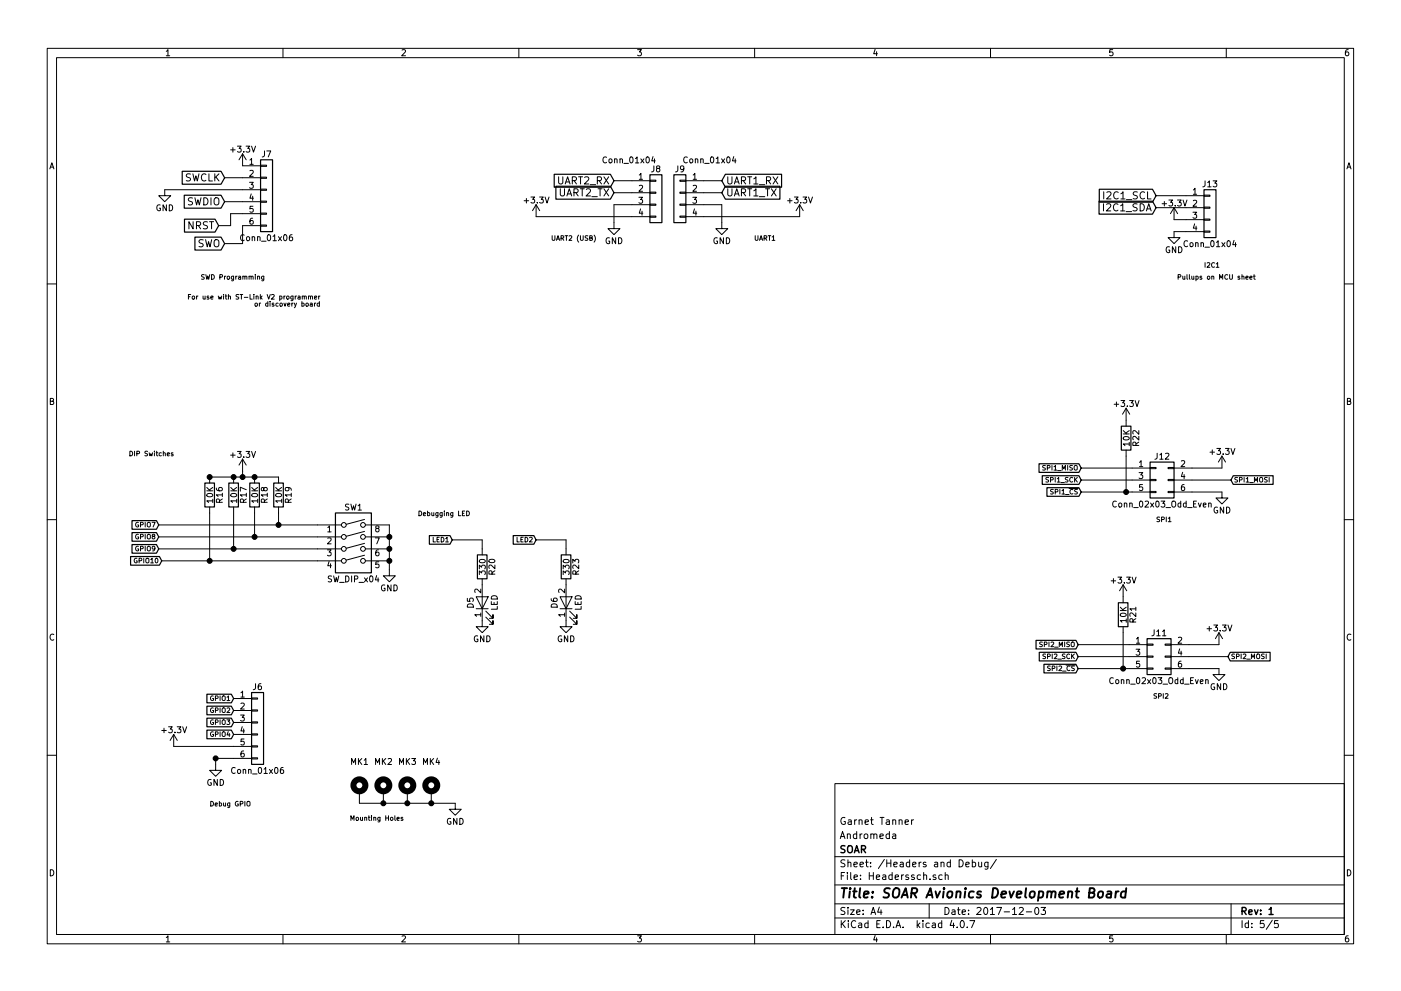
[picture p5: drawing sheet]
EESchema Schematic File Version 2
LIBS:74xgxx
LIBS:74xx
LIBS:ac-dc
LIBS:actel
LIBS:adc-dac
LIBS:allegro
LIBS:Altera
LIBS:analog_devices
LIBS:analog_switches
LIBS:atmel
LIBS:audio
LIBS:battery_management
LIBS:bbd
LIBS:bosch
LIBS:brooktre
LIBS:cmos_ieee
LIBS:cmos4000
LIBS:conn
LIBS:contrib
LIBS:cypress
LIBS:dc-dc
LIBS:device
LIBS:digital-audio
LIBS:diode
LIBS:display
LIBS:dsp
LIBS:elec-unifil
LIBS:ESD_Protection
LIBS:ftdi
LIBS:gennum
LIBS:graphic_symbols
LIBS:hc11
LIBS:infineon
LIBS:intel
LIBS:interface
LIBS:intersil
LIBS:ir
LIBS:Lattice
LIBS:leds
LIBS:LEM
LIBS:linear
LIBS:logic_programmable
LIBS:maxim
LIBS:mechanical
LIBS:memory
LIBS:microchip
LIBS:microchip_dspic33dsc
LIBS:microchip_pic10mcu
LIBS:microchip_pic12mcu
LIBS:microchip_pic16mcu
LIBS:microchip_pic18mcu
LIBS:microchip_pic24mcu
LIBS:microchip_pic32mcu
LIBS:microcontrollers
LIBS:modules
LIBS:motor_drivers
LIBS:motorola
LIBS:motors
LIBS:msp430
LIBS:nordicsemi
LIBS:nxp
LIBS:nxp_armmcu
LIBS:onsemi
LIBS:opto
LIBS:Oscillators
LIBS:philips
LIBS:power
LIBS:Power_Management
LIBS:powerint
LIBS:pspice
LIBS:references
LIBS:regul
LIBS:relays
LIBS:rfcom
LIBS:RFSolutions
LIBS:sensors
LIBS:silabs
LIBS:siliconi
LIBS:stm8
LIBS:stm32
LIBS:supertex
LIBS:switches
LIBS:texas
LIBS:transf
LIBS:transistors
LIBS:triac_thyristor
LIBS:ttl_ieee
LIBS:valves
LIBS:video
LIBS:wiznet
LIBS:Worldsemi
LIBS:Xicor
LIBS:xilinx
LIBS:zetex
LIBS:Zilog
LIBS:AndromedaV1-cache
EELAYER 25 0
EELAYER END
$Descr A4 11693 8268
encoding utf-8
Sheet 5 5
Title "SOAR Avionics Development Board"
Date "2017-12-03"
Rev "1"
Comp "SOAR"
Comment1 "Andromeda"
Comment2 "Garnet Tanner"
Comment3 ""
Comment4 ""
$EndDescr
$Comp
L Conn_01x06 J7
U 1 1
P 2225 1575
F 0 "J7" H 2225 1875 50  0000 C CNN
F 1 "Conn_01x06" H 2225 1175 50  0000 C CNN
F 2 "Conn_PinHeader_2.54mm:PinHeader_1x06_P2.54mm_Vertical" H 2225 1575 50  0001 C CNN
F 3 "" H 2225 1575 50  0001 C CNN
	1    2225 1575
	1    0    0    -1  
$EndComp
$Comp
L +3.3V #PWR061
U 1 1
P 2025 1375
F 0 "#PWR061" H 2025 1225 50  0001 C CNN
F 1 "+3.3V" H 2025 1515 50  0000 C CNN
F 2 "" H 2025 1375 50  0001 C CNN
F 3 "" H 2025 1375 50  0001 C CNN
	1    2025 1375
	1    0    0    -1  
$EndComp
$Comp
L GND #PWR062
U 1 1
P 1375 1575
F 0 "#PWR062" H 1375 1325 50  0001 C CNN
F 1 "GND" H 1375 1425 50  0000 C CNN
F 2 "" H 1375 1575 50  0001 C CNN
F 3 "" H 1375 1575 50  0001 C CNN
	1    1375 1575
	1    0    0    -1  
$EndComp
$Comp
L Conn_01x04 J8
U 1 1
P 5475 1600
F 0 "J8" H 5475 1800 50  0000 C CNN
F 1 "Conn_01x04" H 5250 1875 50  0000 C CNN
F 2 "Conn_PinHeader_2.54mm:PinHeader_1x04_P2.54mm_Vertical" H 5475 1600 50  0001 C CNN
F 3 "" H 5475 1600 50  0001 C CNN
F 4 "609-3262-ND" H 5475 1600 60  0001 C CNN "Digikey"
	1    5475 1600
	1    0    0    -1  
$EndComp
$Comp
L +3.3V #PWR063
U 1 1
P 4475 1800
F 0 "#PWR063" H 4475 1650 50  0001 C CNN
F 1 "+3.3V" H 4475 1940 50  0000 C CNN
F 2 "" H 4475 1800 50  0001 C CNN
F 3 "" H 4475 1800 50  0001 C CNN
	1    4475 1800
	1    0    0    -1  
$EndComp
$Comp
L GND #PWR064
U 1 1
P 5125 1850
F 0 "#PWR064" H 5125 1600 50  0001 C CNN
F 1 "GND" H 5125 1700 50  0000 C CNN
F 2 "" H 5125 1850 50  0001 C CNN
F 3 "" H 5125 1850 50  0001 C CNN
	1    5125 1850
	1    0    0    -1  
$EndComp
Text Notes 1675 2325 0    39   ~ 0
SWD Programming
Text Notes 4600 2000 0    39   ~ 0
UART2 (USB)\n
Text GLabel 1875 1475 0    60   Input ~ 0
SWCLK
Text GLabel 1875 1675 0    60   Input ~ 0
SWDIO
Text GLabel 1825 1875 0    60   Input ~ 0
NRST
Text GLabel 1875 2025 0    60   Input ~ 0
SWO
Text GLabel 5125 1500 0    60   Input ~ 0
UART2_RX
Text GLabel 5125 1600 0    60   Input ~ 0
UART2_TX
$Comp
L Conn_01x04 J9
U 1 1
P 5675 1600
F 0 "J9" H 5675 1800 50  0000 C CNN
F 1 "Conn_01x04" H 5425 1875 50  0000 C CNN
F 2 "Conn_PinHeader_2.54mm:PinHeader_1x04_P2.54mm_Vertical" H 5675 1600 50  0001 C CNN
F 3 "" H 5675 1600 50  0001 C CNN
F 4 "609-3262-ND" H 5675 1600 60  0001 C CNN "Digikey"
	1    5675 1600
	-1   0    0    -1  
$EndComp
$Comp
L +3.3V #PWR065
U 1 1
P 6675 1800
F 0 "#PWR065" H 6675 1650 50  0001 C CNN
F 1 "+3.3V" H 6675 1940 50  0000 C CNN
F 2 "" H 6675 1800 50  0001 C CNN
F 3 "" H 6675 1800 50  0001 C CNN
	1    6675 1800
	-1   0    0    -1  
$EndComp
$Comp
L GND #PWR066
U 1 1
P 6025 1850
F 0 "#PWR066" H 6025 1600 50  0001 C CNN
F 1 "GND" H 6025 1700 50  0000 C CNN
F 2 "" H 6025 1850 50  0001 C CNN
F 3 "" H 6025 1850 50  0001 C CNN
	1    6025 1850
	-1   0    0    -1  
$EndComp
Text Notes 6475 2000 2    39   ~ 0
UART1\n
Text GLabel 6025 1500 2    60   Input ~ 0
UART1_RX
Text GLabel 6025 1600 2    60   Input ~ 0
UART1_TX
$Comp
L Conn_01x04 J13
U 1 1
P 10100 1725
F 0 "J13" H 10100 1925 50  0000 C CNN
F 1 "Conn_01x04" H 10100 1425 50  0000 C CNN
F 2 "Conn_PinHeader_2.54mm:PinHeader_1x04_P2.54mm_Vertical" H 10100 1725 50  0001 C CNN
F 3 "" H 10100 1725 50  0001 C CNN
F 4 "609-3262-ND" H 10100 1725 60  0001 C CNN "Digikey"
	1    10100 1725
	1    0    0    -1  
$EndComp
$Comp
L GND #PWR067
U 1 1
P 9800 1925
F 0 "#PWR067" H 9800 1675 50  0001 C CNN
F 1 "GND" H 9800 1775 50  0000 C CNN
F 2 "" H 9800 1925 50  0001 C CNN
F 3 "" H 9800 1925 50  0001 C CNN
	1    9800 1925
	1    0    0    -1  
$EndComp
Text Notes 10050 2225 0    39   ~ 0
I2C1
$Comp
L +3.3V #PWR068
U 1 1
P 9800 1825
F 0 "#PWR068" H 9800 1675 50  0001 C CNN
F 1 "+3.3V" H 9800 1965 50  0000 C CNN
F 2 "" H 9800 1825 50  0001 C CNN
F 3 "" H 9800 1825 50  0001 C CNN
	1    9800 1825
	1    0    0    -1  
$EndComp
Text GLabel 9650 1625 0    60   Input ~ 0
I2C1_SCL
Text GLabel 9650 1725 0    60   Input ~ 0
I2C1_SDA
Text GLabel 9025 4000 0    39   Input ~ 0
SPI1_SCK
Text GLabel 9025 3900 0    39   Input ~ 0
SPI1_MISO
Text GLabel 10275 4000 2    39   Input ~ 0
SPI1_MOSI
Text GLabel 9025 4100 0    39   Input ~ 0
SPI1_~CS
$Comp
L +3.3V #PWR069
U 1 1
P 10200 3900
F 0 "#PWR069" H 10200 3750 50  0001 C CNN
F 1 "+3.3V" H 10200 4040 50  0000 C CNN
F 2 "" H 10200 3900 50  0001 C CNN
F 3 "" H 10200 3900 50  0001 C CNN
	1    10200 3900
	1    0    0    -1  
$EndComp
$Comp
L GND #PWR070
U 1 1
P 10200 4100
F 0 "#PWR070" H 10200 3850 50  0001 C CNN
F 1 "GND" H 10200 3950 50  0000 C CNN
F 2 "" H 10200 4100 50  0001 C CNN
F 3 "" H 10200 4100 50  0001 C CNN
	1    10200 4100
	1    0    0    -1  
$EndComp
$Comp
L R R22
U 1 1
P 9400 3650
F 0 "R22" V 9480 3650 50  0000 C CNN
F 1 "10K" V 9400 3650 50  0000 C CNN
F 2 "Resistor_SMD:R_0603_1608Metric" V 9330 3650 50  0001 C CNN
F 3 "" H 9400 3650 50  0001 C CNN
	1    9400 3650
	1    0    0    -1  
$EndComp
$Comp
L +3.3V #PWR071
U 1 1
P 9400 3500
F 0 "#PWR071" H 9400 3350 50  0001 C CNN
F 1 "+3.3V" H 9400 3640 50  0000 C CNN
F 2 "" H 9400 3500 50  0001 C CNN
F 3 "" H 9400 3500 50  0001 C CNN
	1    9400 3500
	1    0    0    -1  
$EndComp
Text Notes 9650 4350 0    39   ~ 0
SPI1
$Comp
L +3.3V #PWR072
U 1 1
P 1450 6225
F 0 "#PWR072" H 1450 6075 50  0001 C CNN
F 1 "+3.3V" H 1450 6365 50  0000 C CNN
F 2 "" H 1450 6225 50  0001 C CNN
F 3 "" H 1450 6225 50  0001 C CNN
	1    1450 6225
	1    0    0    -1  
$EndComp
$Comp
L GND #PWR073
U 1 1
P 1800 6375
F 0 "#PWR073" H 1800 6125 50  0001 C CNN
F 1 "GND" H 1800 6225 50  0000 C CNN
F 2 "" H 1800 6375 50  0001 C CNN
F 3 "" H 1800 6375 50  0001 C CNN
	1    1800 6375
	1    0    0    -1  
$EndComp
$Comp
L Conn_01x06 J6
U 1 1
P 2150 6025
F 0 "J6" H 2150 6325 50  0000 C CNN
F 1 "Conn_01x06" H 2150 5625 50  0000 C CNN
F 2 "Conn_PinHeader_2.54mm:PinHeader_1x06_P2.54mm_Vertical" H 2150 6025 50  0001 C CNN
F 3 "" H 2150 6025 50  0001 C CNN
	1    2150 6025
	1    0    0    -1  
$EndComp
Text GLabel 1950 5825 0    39   Input ~ 0
GPIO1
Text GLabel 1950 5925 0    39   Input ~ 0
GPIO2
Text GLabel 1950 6025 0    39   Input ~ 0
GPIO3
Text GLabel 1950 6125 0    39   Input ~ 0
GPIO4
Text Notes 1750 6725 0    39   ~ 0
Debug GPIO\n
$Comp
L LED D5
U 1 1
P 4025 5025
F 0 "D5" H 4025 5125 50  0000 C CNN
F 1 "LED" H 4025 4925 50  0000 C CNN
F 2 "LED_SMD:LED_0805_2012Metric" H 4025 5025 50  0001 C CNN
F 3 "" H 4025 5025 50  0001 C CNN
	1    4025 5025
	0    -1   -1   0   
$EndComp
$Comp
L GND #PWR074
U 1 1
P 4025 5175
F 0 "#PWR074" H 4025 4925 50  0001 C CNN
F 1 "GND" H 4025 5025 50  0000 C CNN
F 2 "" H 4025 5175 50  0001 C CNN
F 3 "" H 4025 5175 50  0001 C CNN
	1    4025 5175
	1    0    0    -1  
$EndComp
$Comp
L R R20
U 1 1
P 4025 4725
F 0 "R20" V 4105 4725 50  0000 C CNN
F 1 "330" V 4025 4725 50  0000 C CNN
F 2 "Resistor_SMD:R_0603_1608Metric" V 3955 4725 50  0001 C CNN
F 3 "" H 4025 4725 50  0001 C CNN
	1    4025 4725
	1    0    0    -1  
$EndComp
Text GLabel 3775 4500 0    39   Input ~ 0
LED1
Text Notes 2675 2550 2    39   ~ 0
For use with ST-Link V2 programmer\nor discovery board\n
Text Notes 3925 4300 2    39   ~ 0
Debugging LED
Text GLabel 9000 5475 0    39   Input ~ 0
SPI2_SCK
Text GLabel 9000 5375 0    39   Input ~ 0
SPI2_MISO
Text GLabel 10250 5475 2    39   Input ~ 0
SPI2_MOSI
Text GLabel 9000 5575 0    39   Input ~ 0
SPI2_~CS
$Comp
L +3.3V #PWR075
U 1 1
P 10175 5375
F 0 "#PWR075" H 10175 5225 50  0001 C CNN
F 1 "+3.3V" H 10175 5515 50  0000 C CNN
F 2 "" H 10175 5375 50  0001 C CNN
F 3 "" H 10175 5375 50  0001 C CNN
	1    10175 5375
	1    0    0    -1  
$EndComp
$Comp
L GND #PWR076
U 1 1
P 10175 5575
F 0 "#PWR076" H 10175 5325 50  0001 C CNN
F 1 "GND" H 10175 5425 50  0000 C CNN
F 2 "" H 10175 5575 50  0001 C CNN
F 3 "" H 10175 5575 50  0001 C CNN
	1    10175 5575
	1    0    0    -1  
$EndComp
$Comp
L R R21
U 1 1
P 9375 5125
F 0 "R21" V 9455 5125 50  0000 C CNN
F 1 "10K" V 9375 5125 50  0000 C CNN
F 2 "Resistor_SMD:R_0603_1608Metric" V 9305 5125 50  0001 C CNN
F 3 "" H 9375 5125 50  0001 C CNN
	1    9375 5125
	1    0    0    -1  
$EndComp
$Comp
L +3.3V #PWR077
U 1 1
P 9375 4975
F 0 "#PWR077" H 9375 4825 50  0001 C CNN
F 1 "+3.3V" H 9375 5115 50  0000 C CNN
F 2 "" H 9375 4975 50  0001 C CNN
F 3 "" H 9375 4975 50  0001 C CNN
	1    9375 4975
	1    0    0    -1  
$EndComp
Text Notes 9625 5825 0    39   ~ 0
SPI2\n
Text Notes 9825 2325 0    39   ~ 0
Pullups on MCU sheet
Text GLabel 1325 4375 0    39   Input ~ 0
GPIO7
Text GLabel 1325 4475 0    39   Input ~ 0
GPIO8
Text GLabel 1325 4575 0    39   Input ~ 0
GPIO9
Text GLabel 1350 4675 0    39   Input ~ 0
GPIO10
$Comp
L R R17
U 1 1
P 1950 4125
F 0 "R17" V 2030 4125 50  0000 C CNN
F 1 "10K" V 1950 4125 50  0000 C CNN
F 2 "Resistor_SMD:R_0603_1608Metric" V 1880 4125 50  0001 C CNN
F 3 "" H 1950 4125 50  0001 C CNN
	1    1950 4125
	1    0    0    -1  
$EndComp
$Comp
L R R16
U 1 1
P 1750 4125
F 0 "R16" V 1830 4125 50  0000 C CNN
F 1 "10K" V 1750 4125 50  0000 C CNN
F 2 "Resistor_SMD:R_0603_1608Metric" V 1680 4125 50  0001 C CNN
F 3 "" H 1750 4125 50  0001 C CNN
	1    1750 4125
	1    0    0    -1  
$EndComp
$Comp
L R R18
U 1 1
P 2125 4125
F 0 "R18" V 2205 4125 50  0000 C CNN
F 1 "10K" V 2125 4125 50  0000 C CNN
F 2 "Resistor_SMD:R_0603_1608Metric" V 2055 4125 50  0001 C CNN
F 3 "" H 2125 4125 50  0001 C CNN
	1    2125 4125
	1    0    0    -1  
$EndComp
$Comp
L R R19
U 1 1
P 2325 4125
F 0 "R19" V 2405 4125 50  0000 C CNN
F 1 "10K" V 2325 4125 50  0000 C CNN
F 2 "Resistor_SMD:R_0603_1608Metric" V 2255 4125 50  0001 C CNN
F 3 "" H 2325 4125 50  0001 C CNN
	1    2325 4125
	1    0    0    -1  
$EndComp
Wire Wire Line
	4025 4500 4025 4575
Wire Wire Line
	3775 4500 4025 4500
Wire Wire Line
	1800 6325 1800 6375
Wire Wire Line
	1950 6325 1800 6325
Wire Wire Line
	1450 6225 1950 6225
Connection ~ 1800 6325
Wire Wire Line
	9950 3900 10200 3900
Wire Wire Line
	9950 4000 10275 4000
Wire Wire Line
	9950 4100 10200 4100
Wire Wire Line
	9900 1825 9800 1825
Wire Wire Line
	9650 1725 9900 1725
Wire Wire Line
	9650 1625 9900 1625
Wire Wire Line
	9900 1925 9800 1925
Wire Wire Line
	6025 1600 5875 1600
Wire Wire Line
	6025 1500 5875 1500
Wire Wire Line
	6025 1700 6025 1850
Wire Wire Line
	5875 1700 6025 1700
Wire Wire Line
	5875 1800 6675 1800
Wire Wire Line
	5125 1600 5275 1600
Wire Wire Line
	5125 1500 5275 1500
Wire Wire Line
	2025 2025 1875 2025
Wire Wire Line
	2025 1875 2025 2025
Wire Wire Line
	1925 1875 1825 1875
Wire Wire Line
	1925 1775 1925 1875
Wire Wire Line
	2025 1775 1925 1775
Wire Wire Line
	2025 1675 1875 1675
Wire Wire Line
	2025 1475 1875 1475
Wire Wire Line
	5125 1700 5125 1850
Wire Wire Line
	5275 1700 5125 1700
Wire Wire Line
	5275 1800 4475 1800
Wire Wire Line
	1375 1575 2025 1575
Wire Wire Line
	9450 3900 9025 3900
Wire Wire Line
	9450 4000 9025 4000
Wire Wire Line
	9025 4100 9450 4100
Wire Wire Line
	9400 3800 9400 4100
Connection ~ 9400 4100
Wire Wire Line
	9925 5375 10175 5375
Wire Wire Line
	9925 5475 10250 5475
Wire Wire Line
	9925 5575 10175 5575
Wire Wire Line
	9425 5375 9000 5375
Wire Wire Line
	9425 5475 9000 5475
Wire Wire Line
	9000 5575 9425 5575
Wire Wire Line
	9375 5275 9375 5575
Connection ~ 9375 5575
Wire Wire Line
	1750 4275 1750 4675
Connection ~ 1750 4675
Wire Wire Line
	1950 4275 1950 4575
Connection ~ 1950 4575
Wire Wire Line
	2125 4275 2125 4475
Connection ~ 2125 4475
Wire Wire Line
	2325 4275 2325 4375
Connection ~ 2325 4375
Connection ~ 1750 3975
Connection ~ 1950 3975
Connection ~ 2125 3975
$Comp
L +3.3V #PWR078
U 1 1
P 2025 3925
F 0 "#PWR078" H 2025 3775 50  0001 C CNN
F 1 "+3.3V" H 2025 4065 50  0000 C CNN
F 2 "" H 2025 3925 50  0001 C CNN
F 3 "" H 2025 3925 50  0001 C CNN
	1    2025 3925
	1    0    0    -1  
$EndComp
$Comp
L GND #PWR079
U 1 1
P 3250 4750
F 0 "#PWR079" H 3250 4500 50  0001 C CNN
F 1 "GND" H 3250 4600 50  0000 C CNN
F 2 "" H 3250 4750 50  0001 C CNN
F 3 "" H 3250 4750 50  0001 C CNN
	1    3250 4750
	1    0    0    -1  
$EndComp
Connection ~ 3250 4475
Connection ~ 3250 4575
Connection ~ 3250 4675
Text Notes 1075 3800 0    39   ~ 0
DIP Switches
$Comp
L SW_DIP_x04 SW1
U 1 1
P 2950 4575
F 0 "SW1" H 2950 4925 50  0000 C CNN
F 1 "SW_DIP_x04" H 2950 4325 50  0000 C CNN
F 2 "Button_Switch_SMD:SW_DIP_x4_W8.61mm_Slide_LowProfile" H 2950 4575 50  0001 C CNN
F 3 "" H 2950 4575 50  0001 C CNN
F 4 "CT2194MST-ND" H 2950 4575 60  0001 C CNN "Digikey"
	1    2950 4575
	1    0    0    -1  
$EndComp
Wire Wire Line
	3250 4375 3250 4750
Wire Wire Line
	1750 3975 2325 3975
Wire Wire Line
	2025 3975 2025 3925
Connection ~ 2025 3975
Wire Wire Line
	1325 4375 2650 4375
Wire Wire Line
	1325 4475 2650 4475
Wire Wire Line
	1350 4675 2650 4675
Wire Wire Line
	1325 4575 2650 4575
$Comp
L Conn_02x03_Odd_Even J11
U 1 1
P 9625 5475
F 0 "J11" H 9675 5675 50  0000 C CNN
F 1 "Conn_02x03_Odd_Even" H 9675 5275 50  0000 C CNN
F 2 "Conn_PinHeader_2.54mm:PinHeader_2x03_P2.54mm_Vertical" H 9625 5475 50  0001 C CNN
F 3 "" H 9625 5475 50  0001 C CNN
	1    9625 5475
	1    0    0    -1  
$EndComp
$Comp
L Conn_02x03_Odd_Even J12
U 1 1
P 9650 4000
F 0 "J12" H 9700 4200 50  0000 C CNN
F 1 "Conn_02x03_Odd_Even" H 9700 3800 50  0000 C CNN
F 2 "Conn_PinHeader_2.54mm:PinHeader_2x03_P2.54mm_Vertical" H 9650 4000 50  0001 C CNN
F 3 "" H 9650 4000 50  0001 C CNN
	1    9650 4000
	1    0    0    -1  
$EndComp
$Comp
L Mounting_Hole_PAD MK4
U 1 1
P 3600 6600
F 0 "MK4" H 3600 6850 50  0000 C CNN
F 1 "Mounting_Hole_PAD" H 2900 6020 50  0001 C CNN
F 2 "MountingHole:MountingHole_3.2mm_M3_Pad" H 3600 6600 50  0001 C CNN
F 3 "" H 3600 6600 50  0001 C CNN
	1    3600 6600
	1    0    0    -1  
$EndComp
$Comp
L Mounting_Hole_PAD MK3
U 1 1
P 3400 6600
F 0 "MK3" H 3400 6850 50  0000 C CNN
F 1 "Mounting_Hole_PAD" H 2900 6115 50  0001 C CNN
F 2 "MountingHole:MountingHole_3.2mm_M3_Pad" H 3400 6600 50  0001 C CNN
F 3 "" H 3400 6600 50  0001 C CNN
	1    3400 6600
	1    0    0    -1  
$EndComp
$Comp
L Mounting_Hole_PAD MK2
U 1 1
P 3200 6600
F 0 "MK2" H 3200 6850 50  0000 C CNN
F 1 "Mounting_Hole_PAD" H 2900 6210 50  0001 C CNN
F 2 "MountingHole:MountingHole_3.2mm_M3_Pad" H 3200 6600 50  0001 C CNN
F 3 "" H 3200 6600 50  0001 C CNN
	1    3200 6600
	1    0    0    -1  
$EndComp
$Comp
L Mounting_Hole_PAD MK1
U 1 1
P 3000 6600
F 0 "MK1" H 3000 6850 50  0000 C CNN
F 1 "Mounting_Hole_PAD" H 2910 6310 50  0001 C CNN
F 2 "MountingHole:MountingHole_3.2mm_M3_Pad" H 3000 6600 50  0001 C CNN
F 3 "" H 3000 6600 50  0001 C CNN
	1    3000 6600
	1    0    0    -1  
$EndComp
$Comp
L GND #PWR080
U 1 1
P 3800 6700
F 0 "#PWR080" H 3800 6450 50  0001 C CNN
F 1 "GND" H 3800 6550 50  0000 C CNN
F 2 "" H 3800 6700 50  0001 C CNN
F 3 "" H 3800 6700 50  0001 C CNN
	1    3800 6700
	1    0    0    -1  
$EndComp
Wire Wire Line
	3000 6700 3800 6700
Connection ~ 3200 6700
Connection ~ 3400 6700
Connection ~ 3600 6700
Text Notes 2920 6845 0    39   ~ 0
Mounting Holes
$Comp
L LED D6
U 1 1
P 4725 5025
F 0 "D6" H 4725 5125 50  0000 C CNN
F 1 "LED" H 4725 4925 50  0000 C CNN
F 2 "LED_SMD:LED_0805_2012Metric" H 4725 5025 50  0001 C CNN
F 3 "" H 4725 5025 50  0001 C CNN
	1    4725 5025
	0    -1   -1   0   
$EndComp
$Comp
L GND #PWR081
U 1 1
P 4725 5175
F 0 "#PWR081" H 4725 4925 50  0001 C CNN
F 1 "GND" H 4725 5025 50  0000 C CNN
F 2 "" H 4725 5175 50  0001 C CNN
F 3 "" H 4725 5175 50  0001 C CNN
	1    4725 5175
	1    0    0    -1  
$EndComp
$Comp
L R R23
U 1 1
P 4725 4725
F 0 "R23" V 4805 4725 50  0000 C CNN
F 1 "330" V 4725 4725 50  0000 C CNN
F 2 "Resistor_SMD:R_0603_1608Metric" V 4655 4725 50  0001 C CNN
F 3 "" H 4725 4725 50  0001 C CNN
	1    4725 4725
	1    0    0    -1  
$EndComp
Text GLabel 4475 4500 0    39   Input ~ 0
LED2
Wire Wire Line
	4725 4500 4725 4575
Wire Wire Line
	4475 4500 4725 4500
$EndSCHEMATC
